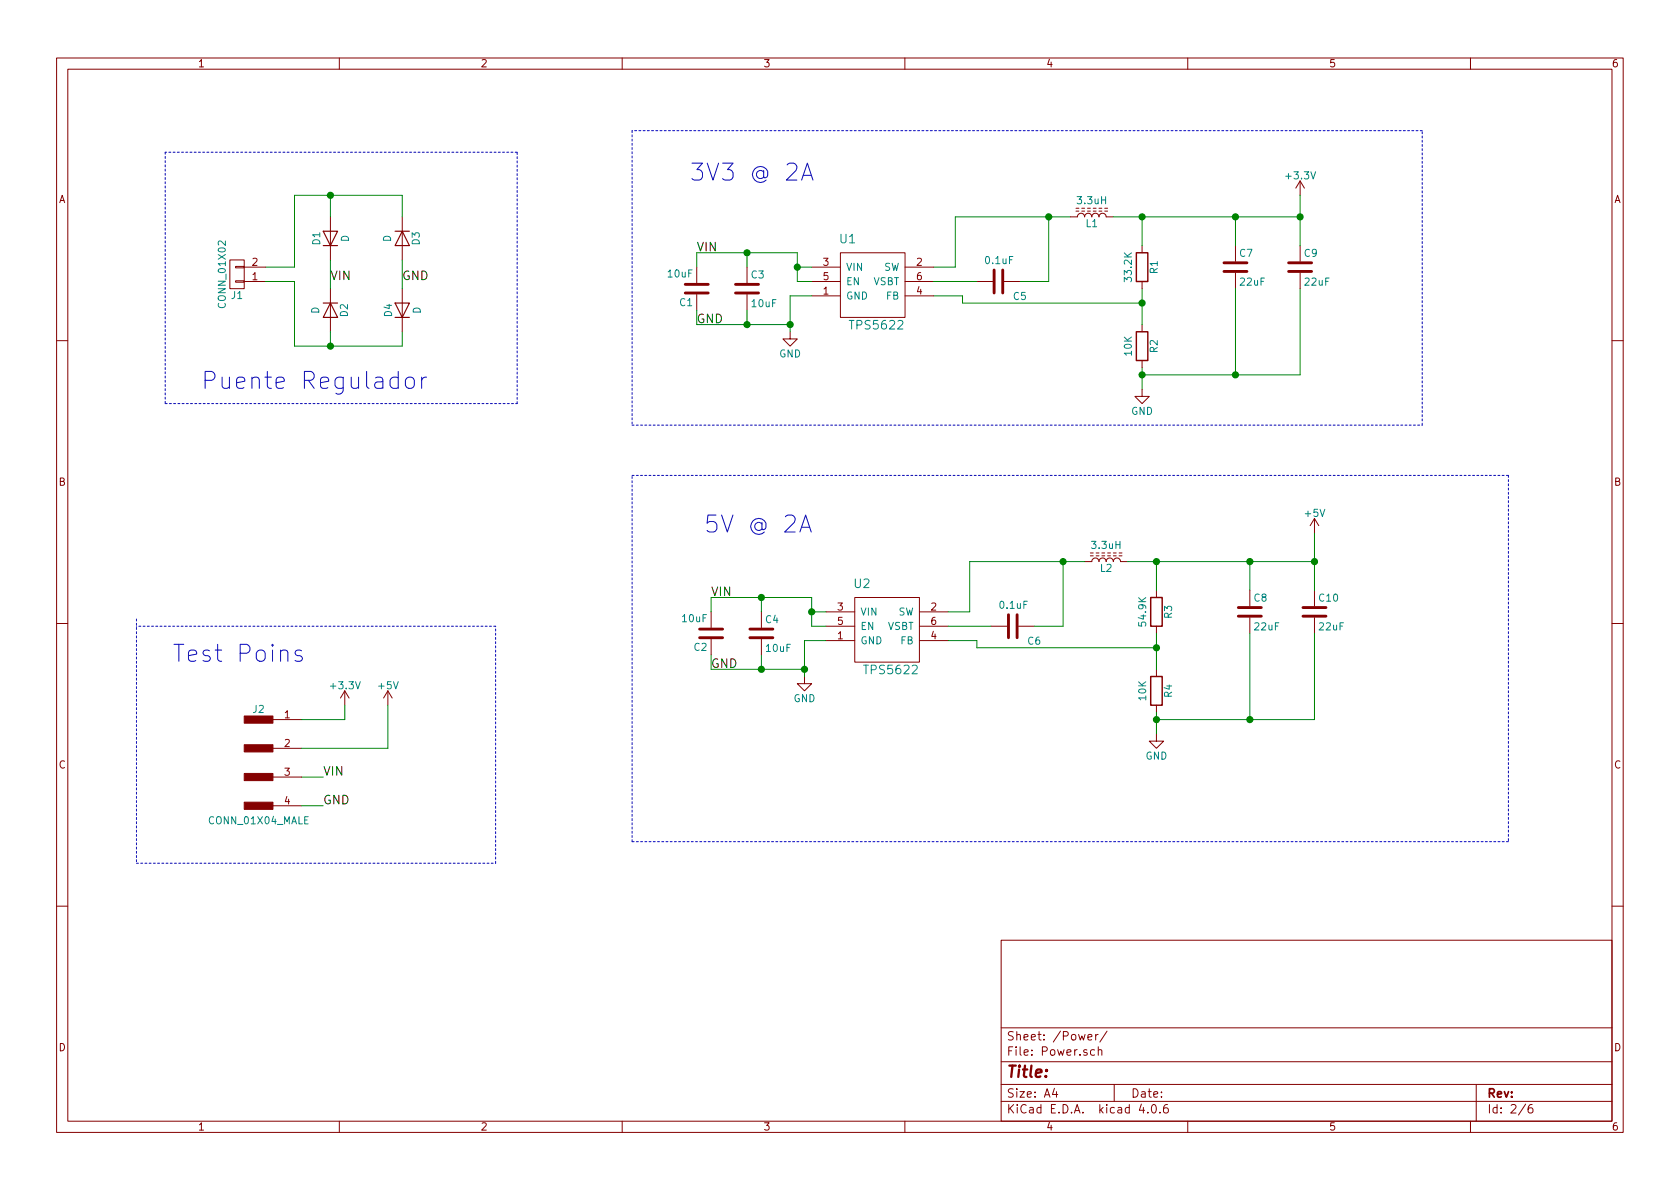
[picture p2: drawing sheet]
<svg xmlns="http://www.w3.org/2000/svg" width="297mm" height="210mm" viewBox="0 0 297 210" stroke-linecap="round" stroke-linejoin="round" font-family="sans-serif">
<g fill="none" stroke="#840000" stroke-width=".18">
<path d="M10 10.3h277v189.9h-277zM12 12.2h273v186.1h-273zM60 10.3v1.9M110 10.3v1.9M160 10.3v1.9M210 10.3v1.9M260 10.3v1.9M58.4 38.3v7.7M71.1 38.3v7.7M189.2 38.3h1.3a.63 .63 0 0 1 .6-.6 .63 .63 0 0 1 .7 .6 .63 .63 0 0 1 .6-.6 .63 .63 0 0 1 .6 .6 .63 .63 0 0 1 .7-.6 .63 .63 0 0 1 .6 .6 .63 .63 0 0 1 .6-.6 .63 .63 0 0 1 .7 .6h1.2M190.2 37.3h.6M190.2 36.8h.6"/>
<path d="M191.3 37.3h.5M191.3 36.8h.5M192.3 37.3h.5M192.3 36.8h.5M193.3 37.3h.5M193.3 36.8h.5M194.3 37.3h.5M194.3 36.8h.5M195.3 37.3h.5M195.3 36.8h.5M229.9 32v2.5M229.9 32l-.8 1.3"/>
<path d="M229.9 32l.7 1.3M40.6 46h2.6v5h-2.6zM41.7 47.1h1.5v.3h-1.5zM41.7 49.7h1.5v.2h-1.5zM43.2 49.8h3.8M43.2 47.2h3.8M58.4 51v7.7M71.1 51v7.7M123.2 47.2v2.8M123.2 52.1v2.8M132.1 47.2v2.8M132.1 52.1v2.8"/>
<path d="M139.7 58.7v1.2h1.3l-1.3 1.3-1.3-1.3h1.3M143.5 49.8h5.1M143.5 47.2h5.1M143.5 52.3h5.1M148.6 44.7h11.4v11.4h-11.4zM160 49.8h5.1M160 47.2h5.1M160 52.3h5.1M172.7 49.8h2.8M177.5 49.8h2.8M201.9 43.4v1.3M201.9 49.8v1.2"/>
<path d="M201.9 57.4v1.3M218.4 43.4v2.8M218.4 48.3v2.7M229.9 43.4v2.8M229.9 48.3v2.7M10 60.2h2M201.9 68.8v1.3h1.3l-1.3 1.3-1.2-1.3h1.2M201.9 63.7v1.3M285 60.2h2M191.8 99.3h1.2a.63 .63 0 0 1 .7-.6 .63 .63 0 0 1 .6 .6 .63 .63 0 0 1 .6-.6 .63 .63 0 0 1 .7 .6 .63 .63 0 0 1 .6-.6 .63 .63 0 0 1 .6 .6 .63 .63 0 0 1 .7-.6 .63 .63 0 0 1 .6 .6h1.3M192.8 98.3h.5M192.8 97.8h.5"/>
<path d="M193.8 98.3h.5M193.8 97.8h.5M194.8 98.3h.5M194.8 97.8h.5M195.8 98.3h.5M195.8 97.8h.5M196.8 98.3h.6M196.8 97.8h.6M197.9 98.3h.5M197.9 97.8h.5M232.4 91.7v2.5M232.4 91.7l-.8 1.3"/>
<path d="M232.4 91.7l.8 1.3M10 110.3h2M125.7 108.2v2.8M125.7 113v2.8M134.6 108.2v2.8M134.6 113v2.8M142.2 119.6v1.3h1.3l-1.3 1.3-1.2-1.3h1.2M146 113.3h5.1M146 108.2h5.1M146 110.7h5.1M151.1 105.7h11.5v11.4h-11.5zM162.6 113.3h5"/>
<path d="M162.6 108.2h5M162.6 110.7h5M175.3 110.7h2.8M180.1 110.7h2.8M204.5 104.4v1.3M204.5 110.7v1.3M204.5 118.4v1.2M221 104.4v2.8M221 109.2v2.8M232.4 104.4v2.8M232.4 109.2v2.8M285 110.3h2"/>
<path d="M43.2 126.6h.1M48.3 127.2h5M48.3 132.3h5M48.3 137.4h5M61 122.2l-.8 1.2M61 122.2v2.5M61 122.2l.7 1.2M68.6 122.2l-.8 1.2M68.6 122.2v2.5M68.6 122.2l.7 1.2M204.5 129.8v1.3h1.2l-1.2 1.2-1.3-1.2h1.3M204.5 124.7v1.3"/>
<path d="M48.3 142.5h5M10 160.2h2M177 166.3h108v32h-108zM285 160.2h2M60 198.3v1.9M110 198.3v1.9M160 198.3v1.9M177 194.8h108M177 191.8h108M177 187.8h108M177 181.8h108M186.4 192.5l-.3 1h.9"/>
<path d="M186.8 193v1M192.4 183.4l.7-.1-.1-.3-.4-.1-.2 .2v.7h.6M193.5 185.7l-.4-.1-.3 .3 .1 .6 .2 .1 .4-.1M193.7 182.9v1M194.2 182.9l-.5 .3M194.2 185.7l.2-.1 .4 .1v.9M194.2 185.1v1.5M195.7 182.3l-1.2 2M197 191.8v3M201.8 195.2l-.4 1.1h1M202.9 196.7v.1M203.8 195.4l.1-.1a.81 .81 0 0 1 .6 .6 .81 .81 0 0 1-.3 .8l-.1 .1a.8 .8 0 0 1-.6-.6 .8 .8 0 0 1 .3-.8z"/>
<path d="M205.1 196.7v.1M206.4 195.3a.59 .59 0 0 0-.7 .7l.1 .7 .2 .1 .5-.1 .1-.5-.2-.2-.4-.1-.3 .3M210 198.3v1.9M260 198.3v1.9M261 191.8v6.5M269.7 195.2l-1.2 2M270.9 195.3a.59 .59 0 0 0-.7 .7l.1 .7 .2 .1 .5-.1v-.5l-.1-.2-.4-.1-.3 .3"/>
</g>
<path d="M57.1 40.9h2.6l-1.3 2.5zM57.1 43.4h2.6M57.1 53.6h2.6M58.4 53.6l1.3 2.5h-2.6zM69.8 53.6h2.6l-1.3 2.5zM69.8 40.9h2.6M69.8 56.1h2.6M71.1 40.9l1.3 2.5h-2.6z" fill="none" stroke="#840000" stroke-width=".2"/>
<g fill="none" stroke="#840000" stroke-width=".51">
<path d="M121.2 50.3h4M121.2 51.8h4M130 50.3h4.1M130 51.8h4.1M175.8 47.7v4.1M177.3 47.7v4.1M216.4 48h4.1M216.4 46.5h4.1M227.8 48h4.1M227.8 46.5h4.1M123.7 111.2h4.1M123.7 112.8h4.1"/>
<path d="M132.6 111.2h4.1M132.6 112.8h4.1M178.3 108.7v4.1M179.8 108.7v4.1M218.9 109h4.1M218.9 107.4h4.1M230.4 109h4M230.4 107.4h4"/>
</g>
<path d="M200.9 44.7h2v5.1h-2zM200.9 58.7h2v5h-2zM203.5 105.7h2v5h-2zM203.5 119.6h2v5.1h-2z" fill="none" stroke="#840000" stroke-width=".25"/>
<g fill="none" stroke="#008400" stroke-width=".18">
<path d="M58.4 34.5v3.8M71.1 38.3v-3.8h-19v12.7h-5.1M185.4 38.3v11.5h-5.1M189.2 38.3h-20.3v8.9h-3.8M196.8 38.3h33.1M201.9 38.3v5.1M218.4 38.3v5.1M229.9 34.5v8.9M47 49.8h5.1v11.4h19v-2.5M58.4 46v5M58.4 58.7v2.5M71.1 46v5"/>
<path d="M123.2 47.2v-2.5h17.8v5.1h2.5M123.2 57.4h16.5M132.1 44.7v2.5M132.1 54.9v2.5M141 47.2h2.5M143.5 52.3h-3.8v6.4M165.1 49.8h7.6M165.1 52.3h5.1v1.3h31.7M201.9 51v6.4M218.4 51v15.3M229.9 51v15.3h-28M201.9 65v3.8"/>
<path d="M188 99.3v11.4h-5.1M191.8 99.3h-20.4v8.9h-3.8M199.4 99.3h33M204.5 99.3v5.1M221 99.3v5.1M232.4 94.2v10.2M125.7 108.2v-2.5h17.8v5h2.5M125.7 118.4h16.5M134.6 105.7v2.5M134.6 115.8v2.6M143.5 108.2h2.5M146 113.3h-3.8v6.3"/>
<path d="M167.6 113.3h5.1v1.2h31.8M167.6 110.7h7.7M204.5 112v6.4M221 112v15.2M232.4 112v15.2h-27.9M53.3 137.4h3.8M61 124.7v2.5h-7.7M68.6 124.7v7.6h-15.3M204.5 126v3.8M53.3 142.5h3.8"/>
</g>
<g fill="#008400" stroke="#008400" stroke-width=".25">
<circle cx="58.4" cy="34.5" r=".51"/>
<circle cx="58.4" cy="61.2" r=".51"/>
<circle cx="132.1" cy="44.7" r=".51"/>
<circle cx="132.1" cy="57.4" r=".51"/>
<circle cx="139.7" cy="57.4" r=".51"/>
<circle cx="141" cy="47.2" r=".51"/>
<circle cx="201.9" cy="53.6" r=".51"/>
<circle cx="201.9" cy="66.3" r=".51"/>
<circle cx="218.4" cy="66.3" r=".51"/>
<circle cx="185.4" cy="38.3" r=".51"/>
<circle cx="201.9" cy="38.3" r=".51"/>
<circle cx="218.4" cy="38.3" r=".51"/>
<circle cx="134.6" cy="105.7" r=".51"/>
<circle cx="134.6" cy="118.4" r=".51"/>
<circle cx="142.2" cy="118.4" r=".51"/>
<circle cx="143.5" cy="108.2" r=".51"/>
<circle cx="204.5" cy="114.5" r=".51"/>
<circle cx="204.5" cy="127.2" r=".51"/>
<circle cx="221" cy="127.2" r=".51"/>
<circle cx="188" cy="99.3" r=".51"/>
<circle cx="204.5" cy="99.3" r=".51"/>
<circle cx="221" cy="99.3" r=".51"/>
<circle cx="229.9" cy="38.3" r=".51"/>
<circle cx="232.4" cy="99.3" r=".51"/>
</g>
<g fill="none" stroke="#0000c2" stroke-width=".18" stroke-dasharray=".3 .4">
<path d="M29.2 26.9v44.5M91.4 26.9h-62.2M111.8 23.1v52.1M251.5 23.1h-139.7M29.2 71.4h62.2M91.4 71.4v-44.5M111.8 75.2h139.7M251.5 75.2v-52.1M111.8 84.1h154.9M266.7 84.1v64.7M24.1 109.5v43.1M87.6 110.7h-63.5"/>
<path d="M24.1 152.6h63.5M87.6 152.6v-41.9M111.8 148.8v-64.7M266.7 148.8h-154.9"/>
</g>
<path d="M141.7 31.8l1-3 1 3M142 31h1.5M71.8 67a.81 .81 0 0 1 1.5 .3v.8a.82 .82 0 0 1-.8 .6 .82 .82 0 0 1-.8-.6v-.8zM74.5 66.7v2M75.4 66.7a.73 .73 0 0 0-.9 .6M141.4 94.1l1-3 1 3M141.7 93.2h1.5M53.3 115.1l-.7-.1-.3 .1-.1 .3 .1 .4 1 .3 .2 .3-.2 .4-.3 .1-.8-.1" fill="none" stroke="#0000c2" stroke-width=".18"/>
<g fill="#840000" stroke="#840000" stroke-width=".18">
<path d="M43.2 131.7h5.1v1.3h-5.1z"/>
<path d="M43.2 141.9h5.1v1.2h-5.1z"/>
<path d="M43.2 136.8h5.1v1.2h-5.1z"/>
<path d="M43.2 126.6h5.1v1.3h-5.1z"/>
</g>
<g font-size="4.2" fill="#0000c2">
<text x="121.9" y="32">3V3 @ 2A</text>
<text x="35.6" y="68.8">Puente Regulador</text>
<text x="124.5" y="94.2">5V @ 2A</text>
<text x="30.5" y="117.1">Test Poins</text>
</g>
<text font-size="2.8" fill="#840000" x="178" y="190.5">Title:</text>
<g font-size="2.1">
<text x="123.2" y="44.4">VIN</text>
<text x="58.4" y="49.5">VIN</text>
<text x="71.1" y="49.5">GND</text>
<text x="125.7" y="105.4">VIN</text>
<text x="57.1" y="137.2">VIN</text>
<text x="57.1" y="142.2">GND</text>
</g>
<g font-size="2.1" fill="#008484">
<text x="148.5" y="43">U1</text>
<text x="150.5" y="58.3">TPS5622</text>
<text x="151.1" y="104">U2</text>
<text x="153.1" y="119.2">TPS5622</text>
</g>
<g font-size="2.1" fill="#008400">
<text x="123.2" y="57.1">GND</text>
<text x="125.7" y="118.1">GND</text>
</g>
<g font-size="2.1" fill="#840000">
<text x="178" y="184">Sheet: /Power/</text>
<text x="178" y="186.7">File: Power.sch</text>
<text x="178" y="196.9">KiCad E.D.A. kicad 4.0.6</text>
<text x="178" y="194.1">Size: A4</text>
<text x="200" y="194.1">Date:</text>
<text x="263" y="194.1">Rev:</text>
<text x="263" y="196.9">Id: 2/6</text>
</g>
<g font-size="1.8" fill="#840000">
<text x="35" y="11.9">1</text>
<text x="85" y="11.9">2</text>
<text x="135" y="11.9">3</text>
<text x="185" y="11.9">4</text>
<text x="235" y="11.9">5</text>
<text x="285" y="11.9">6</text>
<text x="10.4" y="35.9">A</text>
<text x="285.4" y="35.9">A</text>
<text x="44.6" y="47">2</text>
<text x="145.6" y="47">3</text>
<text x="162.1" y="47">2</text>
<text x="44.6" y="49.5">1</text>
<text x="145.6" y="52.1">1</text>
<text x="145.6" y="49.5">5</text>
<text x="162.1" y="52.1">4</text>
<text x="162.1" y="49.5">6</text>
<text x="10.4" y="85.9">B</text>
<text x="285.4" y="85.9">B</text>
<text x="148.1" y="107.9">3</text>
<text x="164.6" y="107.9">2</text>
<text x="148.1" y="113">1</text>
<text x="148.1" y="110.5">5</text>
<text x="164.6" y="113">4</text>
<text x="164.6" y="110.5">6</text>
<text x="50.3" y="127">1</text>
<text x="10.4" y="135.9">C</text>
<text x="50.3" y="132.1">2</text>
<text x="50.3" y="137.2">3</text>
<text x="285.4" y="135.9">C</text>
<text x="50.3" y="142.2">4</text>
<text x="10.4" y="185.9">D</text>
<text x="285.4" y="185.9">D</text>
<text x="35" y="199.9">1</text>
<text x="85" y="199.9">2</text>
<text x="135" y="199.9">3</text>
<text x="185" y="199.9">4</text>
<text x="235" y="199.9">5</text>
<text x="285" y="199.9">6</text>
</g>
<g font-size="1.8" fill="#008484">
<text x="227.5" y="31.7">+3.3V</text>
<text x="190.6" y="36.1">3.3uH</text>
<text x="192" y="40.2">L1</text>
<text x="56.6" y="43.3" transform="rotate(-90 56.6 43.3)">D1</text>
<text x="61.7" y="42.8" transform="rotate(-90 61.7 42.8)">D</text>
<text x="69.1" y="42.8" transform="rotate(-90 69.1 42.8)">D</text>
<text x="74.2" y="43.3" transform="rotate(-90 74.2 43.3)">D3</text>
<text x="149.6" y="47.9">VIN</text>
<text x="156.2" y="47.9">SW</text>
<text x="174.3" y="46.7">0.1uF</text>
<text x="219.2" y="45.4">C7</text>
<text x="230.6" y="45.4">C9</text>
<text x="40.9" y="52.9">J1</text>
<text x="118.2" y="49">10uF</text>
<text x="132.8" y="49.2">C3</text>
<text x="149.6" y="53">GND</text>
<text x="149.6" y="50.4">EN</text>
<text x="154.3" y="50.4">VSBT</text>
<text x="156.6" y="53">FB</text>
<text x="179.2" y="53">C5</text>
<text x="200.1" y="49.6" transform="rotate(-90 200.1 49.6)">33.2K</text>
<text x="204.7" y="48.4" transform="rotate(-90 204.7 48.4)">R1</text>
<text x="219.4" y="50.5">22uF</text>
<text x="230.8" y="50.5">22uF</text>
<text x="39.9" y="54.1" transform="rotate(-90 39.9 54.1)">CONN_01X02</text>
<text x="56.4" y="55.5" transform="rotate(-90 56.4 55.5)">D</text>
<text x="61.5" y="56" transform="rotate(-90 61.5 56)">D2</text>
<text x="69.3" y="56" transform="rotate(-90 69.3 56)">D4</text>
<text x="74.4" y="55.5" transform="rotate(-90 74.4 55.5)">D</text>
<text x="120.2" y="54.1">C1</text>
<text x="133" y="54.3">10uF</text>
<text x="137.7" y="63.2">GND</text>
<text x="200.1" y="62.8" transform="rotate(-90 200.1 62.8)">10K</text>
<text x="204.7" y="62.3" transform="rotate(-90 204.7 62.3)">R2</text>
<text x="200" y="73.3">GND</text>
<text x="230.8" y="91.4">+5V</text>
<text x="193.1" y="97">3.3uH</text>
<text x="194.6" y="101.1">L2</text>
<text x="176.9" y="107.6">0.1uF</text>
<text x="221.7" y="106.4">C8</text>
<text x="233.3" y="106.4">C10</text>
<text x="120.7" y="110">10uF</text>
<text x="135.4" y="110.2">C4</text>
<text x="152.1" y="113.9">GND</text>
<text x="152.1" y="108.8">VIN</text>
<text x="152.1" y="111.4">EN</text>
<text x="156.8" y="111.4">VSBT</text>
<text x="158.7" y="108.8">SW</text>
<text x="159.2" y="113.9">FB</text>
<text x="181.7" y="114">C6</text>
<text x="202.6" y="110.6" transform="rotate(-90 202.6 110.6)">54.9K</text>
<text x="207.2" y="109.3" transform="rotate(-90 207.2 109.3)">R3</text>
<text x="221.9" y="111.4">22uF</text>
<text x="233.3" y="111.4">22uF</text>
<text x="122.7" y="115.1">C2</text>
<text x="135.5" y="115.3">10uF</text>
<text x="58.6" y="121.9">+3.3V</text>
<text x="67" y="121.9">+5V</text>
<text x="140.3" y="124.1">GND</text>
<text x="202.6" y="123.8" transform="rotate(-90 202.6 123.8)">10K</text>
<text x="207.2" y="123.3" transform="rotate(-90 207.2 123.3)">R4</text>
<text x="44.8" y="126.1">J2</text>
<text x="202.5" y="134.3">GND</text>
<text x="37.1" y="145.7">CONN_01X04_MALE</text>
</g>
</svg>
